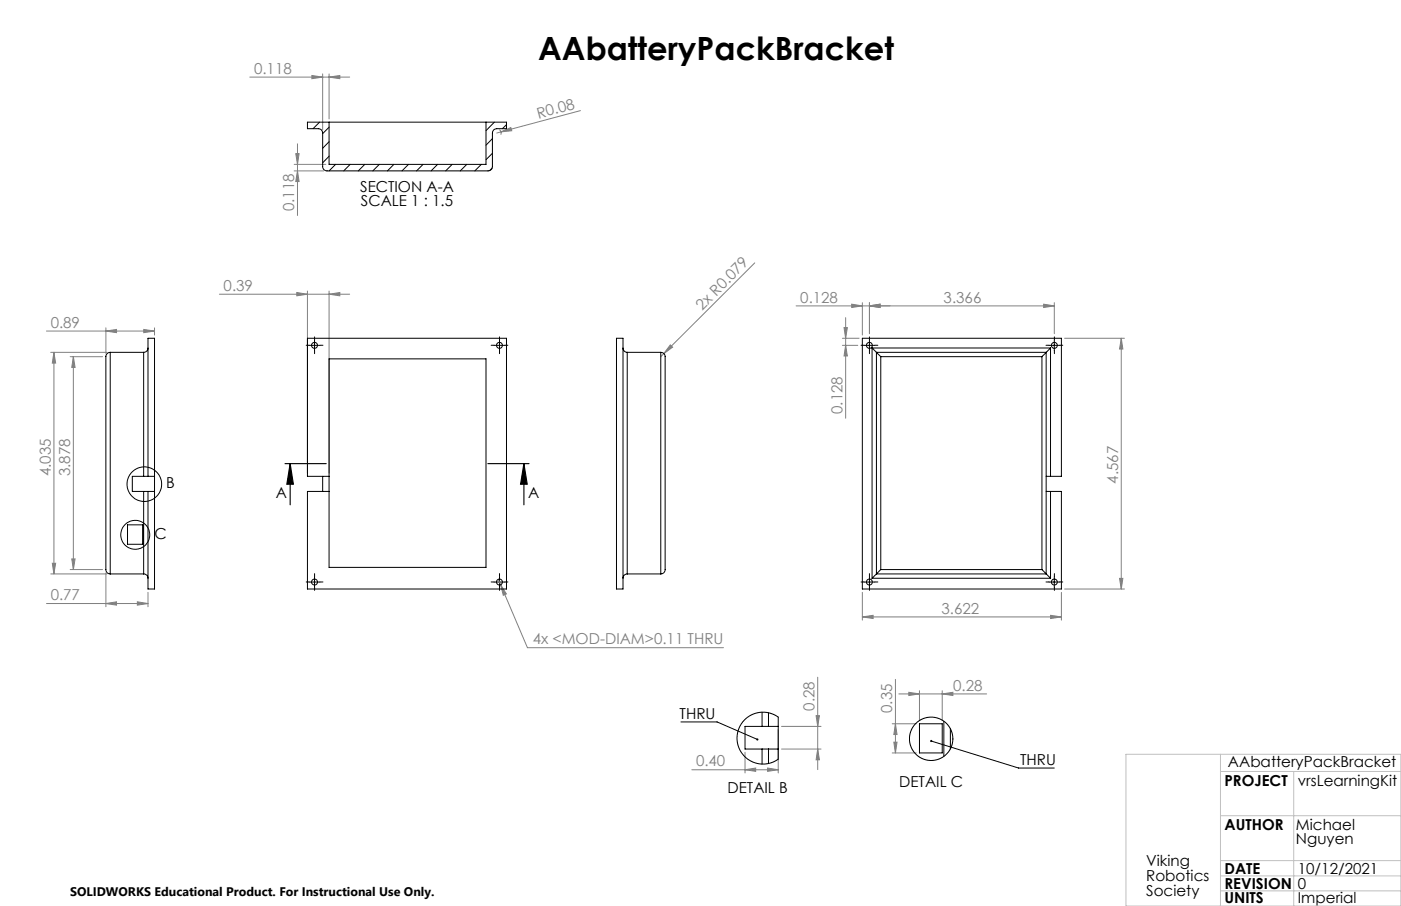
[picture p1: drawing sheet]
<svg xmlns="http://www.w3.org/2000/svg" width="432mm" height="279mm" viewBox="0 0 432 279" stroke-linecap="round" stroke-linejoin="round" font-family="sans-serif">
<g fill="none" stroke="#000" stroke-width=".31">
<path d="M95.3 106.5h3.3M96.9 104.8v3.4M152.3 106.5h3.3M154 104.8v3.4M266.3 106.5h3.3M268 104.8v3.4M323.3 106.5h3.3M324.9 104.8v3.4M95.3 179.5h3.3M96.9 177.8v3.4M152.3 179.5h3.3M154 177.8v3.4"/>
<path d="M266.3 179.5h3.3M268 177.8v3.4M323.3 179.5h3.3M324.9 177.8v3.4M209.9 222.6h11.1l12.4 5.4M287 228.5l26.9 8.4h11"/>
<circle cx="44.5" cy="149.3" r="5.3"/>
<circle cx="41.7" cy="164.9" r="4.5"/>
</g>
<path d="M87.8 143h12.7M89.4 143l1 6.3h-2zM89.4 143v12.7M150.4 143h12.7M161.5 143l1 6.3h-2.1zM161.5 143v12.7" fill="none" stroke="#000" stroke-width=".35"/>
<g fill="none" stroke="#808080" stroke-width=".31">
<path d="M77 23.8h30.8M96.1 23.3l3.3 .5-3.3 .5zM99.4 22.8v17.2M101.4 23.8l3.3-.5v1zM101.4 22.8v13.9M153.9 40l.4 .5v1M178.9 34.1l-24.5 6.6M90.7 50.7h9.7M90.7 52.7h9.1M91.2 47.4h1l-.5 3.3zM91.7 52.7l.5 3.3h-1zM91.7 44.3v22.2"/>
<path d="M154.4 40.7l3-1.4 .3 1zM154.4 40.7l-1.3 .3M67.6 90.7h40.2M91.5 90.2l3.3 .5-3.3 .5zM94.8 89.7v56.2M101.4 90.7l3.3-.5v1zM101.4 89.7v56.2M232.6 81.1l-28.9 28.9M260.6 98v31M262.5 93.8l3.3 .5-3.3 .5zM265.8 93.3v10M268 94.3l3.3-.5v1z"/>
<path d="M268 93.3v9.6M321.7 93.8l3.2 .5-3.2 .5zM324.9 93.3v9.6M324.9 94.3h-79.5M14.3 102.1h33.3M15.6 108.7h17.3M16.6 108.7l.5 3.3h-1zM16.6 108.7v68.3M21.6 110h10M22.6 110l.5 3.3h-1zM22.6 110v65.6M32.6 102.1l3.3-.5v1z"/>
<path d="M32.6 101.1v7.9M44.3 101.6l3.3 .5-3.3 .5zM47.6 101.1v2.2M206.6 106.4l.7 .7-2.7 1.9zM259.6 106.5h4.8M259.6 104.3h5.2M260.1 101h1.1l-.6 3.3zM260.6 106.5l.6 3.3h-1.1zM328.1 104.3h18.5M345.6 104.3l.5 3.3h-1zM345.6 104.3v77.3M15.6 177h17.3"/>
<path d="M16.1 173.7h1l-.5 3.3zM21.6 175.6h10M22.1 172.4h1l-.5 3.2zM32.6 176.7v10.4M153.6 178.6l.7 1.7M345.1 178.4h1l-.5 3.2zM14.3 186.1h31.3M32.6 186.1l3.3-.5v1zM42.3 185.6l3.3 .5-3.3 .5zM45.6 182.7v4.4M154.3 180.3l1.8 2.9-1 .4zM154.3 180.3l8.3 19.4h60.4"/>
<path d="M265.8 190.3l3.3-.5v.9zM265.8 182.7v8.5M265.8 190.3h61.3M323.8 189.8l3.3 .5-3.3 .4zM327.1 182.7v8.5M328.1 181.6h18.5M252 208.8v28.5M276 209.5v22.7M277 214h27.1M280.1 213.5l3.3 .5-3.3 .5zM283.4 213v9.2M290.4 214l3.3-.5v1z"/>
<path d="M290.4 213v9.2M213.2 237.4h26.7M229.6 237.4l3.3-.5v1zM229.6 232v6.4M236.6 236.9l3.3 .5-3.3 .5zM239.9 225v13.4M240.9 231h12.1M240.9 224h12.1M251.5 220.7h1.1l-.6 3.3zM252 231l.6 3.3h-1.1zM275 223.2h7.4M275 232.2h7.4"/>
<path d="M275.5 228.9h1l-.5 3.3zM276 223.2l.5 3.3h-1z"/>
</g>
<g fill="none" stroke="#000" stroke-width=".31" stroke-dasharray="15.2 1.3 1.3 1.3">
<path d="M95.3 106.5h-.9M97 104.8v-.9M97 108.1v1M98.6 106.5h.9M152.3 106.5h-.9M154 104.8v-.9M154 108.1v1M155.6 106.5h.9M266.3 106.5h-.9M268 104.8v-.9M268 108.1v1M269.6 106.5h1"/>
<path d="M323.3 106.5h-.9M325 104.8v-.9M325 108.1v1M326.6 106.5h1M95.3 179.5h-.9M97 177.8v-.9M98.6 179.5h.9M152.3 179.5h-.9M154 177.8v-.9M155.6 179.5h.9M266.3 179.5h-.9M268 177.8v-.9"/>
<path d="M269.6 179.5h1M323.3 179.5h-.9M325 177.8v-.9M326.6 179.5h1M97 181.1v1M154 181.1v1M268 181.1v1M325 181.1v1"/>
</g>
<path d="M347 232.6h84.8v46.8h-84.8zM376.2 232.6v46.8M376.2 237.9h55.6M398.7 237.9v41.5M376.2 251.6h55.6M376.2 265.4h55.6M376.2 270.1h55.6M376.2 274.7h55.6" fill="none" stroke="#c0c0c0" stroke-width=".31"/>
<g fill="#000">
<path d="M161.5 143l1 6.3h-2.1zM89.4 143l1 6.3h-2z"/>
<path d="M233.2 227.8v.5h.4l.2-.1-.4-.2 .4 .2-.1-.3zM286.8 228.2l-.1 .2 .3 .1-.3-.1a.34 .34 0 0 0 .4 .4 .34 .34 0 0 0 .3-.4 .34 .34 0 0 0-.6-.2z"/>
</g>
<g fill="#808080">
<path d="M154.4 40.7l3-1.4 .3 1z"/>
<path d="M206.6 106.4l.7 .7-2.7 1.9z"/>
<path d="M101.4 23.8l3.3-.5v1zM96.1 23.3l3.3 .5-3.3 .5zM323.8 189.8l3.3 .5-3.3 .4zM265.8 190.3l3.3-.5v.9zM290.4 214l3.3-.5v1zM280.1 213.5l3.3 .5-3.3 .5z"/>
<path d="M91.5 90.2l3.3 .5-3.3 .5zM101.4 90.7l3.3-.5v1zM154.3 180.3l.8 3.3 1-.4zM268 94.3l3.3-.5v1zM321.7 93.8l3.2 .5-3.2 .5zM229.6 237.4l3.3-.5v1zM236.6 236.9l3.3 .5-3.3 .5z"/>
<path d="M32.6 186.1l3.3-.5v1zM42.3 185.6l3.3 .5-3.3 .5zM32.6 102.1l3.3-.5v1zM44.3 101.6l3.3 .5-3.3 .5z"/>
<path d="M268 94.3l3.3-.5v1zM262.5 93.8l3.3 .5-3.3 .5z"/>
<path d="M22.1 172.4h1l-.5 3.2zM22.6 110l.5 3.3h-1zM260.6 106.5l.6 3.3h-1.1zM260.1 101h1.1l-.6 3.3zM252 231l.6 3.3h-1.1zM251.5 220.7h1.1l-.6 3.3z"/>
<path d="M91.2 47.4h1l-.5 3.3zM91.7 52.7l.5 3.3h-1zM16.6 108.7l.5 3.3h-1zM16.1 173.7h1l-.5 3.3zM345.6 104.3l.5 3.3h-1zM345.1 178.4h1l-.5 3.2zM276 223.2l.5 3.3h-1zM275.5 228.9h1l-.5 3.3z"/>
</g>
<g fill="none" stroke="#000" stroke-width=".31">
<path d="M94.8 37.7h61.3v2h-3a1.33 1.33 0 0 0-1.3 1.3v10.4a1.33 1.33 0 0 1-1.4 1.3h-49.6a1.33 1.33 0 0 1-1.4-1.3v-10.4a1.33 1.33 0 0 0-1.3-1.3h-3.3zM98.5 37.7l-2 2M101.4 37.7v13h48.4v-13M101.4 39.2l-2 2M152.4 37.7l-2.6 2.6M156.1 38.5l-1.3 1.2M101.4 43.7l-2 2M101.4 48.2l-2 2M103.4 50.7l-2 2M107.9 50.7l-2 2M112.4 50.7l-2 2M116.9 50.7l-2 2"/>
<path d="M121.4 50.7l-2 2M125.9 50.7l-2 2M130.4 50.7l-2 2M134.9 50.7l-2 2M139.3 50.7l-1.9 2M143.9 50.7l-2 2M148.3 50.7l-2 2M151.7 51.8l-.8 .8M151.8 42.8l-2 2M151.8 47.3l-2 1.9M34 108.7a1.32 1.32 0 0 0-1.4 1.3v65.6a1.32 1.32 0 0 0 1.4 1.4M34 108.7v68.3"/>
<path d="M34 108.7h10.3M44.3 108.7v38.2M45.6 107.3a1.33 1.33 0 0 1-1.3 1.4M101.4 110.7h48.4v64.3h-48.4zM190 104.3h2v77.3h-2zM192 107.3a1.33 1.33 0 0 0 1.3 1.4M193.3 108.7h10.4M193.3 108.7v68.3M203.7 108.7a1.32 1.32 0 0 1 1.3 1.3v65.6a1.32 1.32 0 0 1-1.3 1.4M203.7 108.7v68.3M268.8 107.3l1.3 1.4M268.8 107.3h55"/>
<path d="M268.8 107.3v71M270.1 108.7l1.4 1.3M270.1 108.7h52.3M270.1 108.7v68.3M271.5 110h49.6M271.5 110v65.6M321.1 110v65.6M322.4 108.7l-1.3 1.3M322.4 108.7v68.3M323.8 107.3l-1.4 1.4M323.8 107.3v39.6M44.3 151.6h1.3"/>
<path d="M44.3 146.9h1.3M44.3 146.9h-3.5v4.7h3.5M44.3 151.6v25.4M45.6 146.9h2M45.6 146.9v-42.6h2v77.3h-2v-30M45.6 151.6h2M99.4 146.9v4.7M101.4 146.9h-6.6v-42.6h61.3v77.3h-61.3v-30h6.6M322.4 151.6h1.4M322.4 146.9h1.4M323.8 146.9h3.3v-42.6h-61.3v77.3h61.3v-30h-3.3M323.8 151.6v26.7"/>
<path d="M34 177h10.3M39.3 161.9h4.7v6h-4.7zM44.3 177a1.33 1.33 0 0 1 1.3 1.3M193.3 177a1.33 1.33 0 0 0-1.3 1.3M193.3 177h10.4M268.8 178.3h55M270.1 177l-1.3 1.3M270.1 177h52.3M271.5 175.6l-1.4 1.4M271.5 175.6h49.6M321.1 175.6l1.3 1.4M322.4 177l1.4 1.3"/>
<path d="M234.9 219.6v4.4M236.9 219.8v4.2M229.4 222l2.3-1.6 2.8-.8 2.7 .3 2.7 1.3v12.9l-2.7 1.3-2.7 .2-2.5-.6-2.6-1.8-1.6-2.4-.5-1.8-.1-1.8 .7-2.9zM234.9 231h2M234.9 224h2M234.9 224h-5.3v7h5.3M234.9 231v4.6M236.9 231v4.4M236.9 231h3M236.9 224h3M283.4 223.2h7v9h-7zM290.9 222.4v10.9"/>
<path d="M292.9 224.7v6.3"/>
<circle cx="96.9" cy="106.5" r=".92"/>
<circle cx="153.9" cy="106.5" r=".92"/>
<circle cx="268" cy="106.5" r=".92"/>
<circle cx="325" cy="106.5" r=".92"/>
<circle cx="96.9" cy="179.5" r=".92"/>
<circle cx="153.9" cy="179.5" r=".92"/>
<circle cx="268" cy="179.5" r=".92"/>
<circle cx="325" cy="179.5" r=".92"/>
<circle cx="287" cy="227.8" r="6.7"/>
</g>
<text font-size="9.9" x="165.9" y="18.6">AAbatteryPackBracket</text>
<g font-size="4.7" fill="#808080">
<text x="78.3" y="22.7">0.118</text>
<text x="165.9" y="36.6" transform="rotate(-15 165.9 36.6)">R0.08</text>
<text x="90.7" y="65.2" transform="rotate(-90 90.7 65.2)">0.118</text>
<text x="68.9" y="89.7">0.39</text>
<text x="216.4" y="95.8" transform="rotate(-45 216.4 95.8)">2x R0.079</text>
<text x="246.7" y="93.3">0.128</text>
<text x="290.8" y="93.3">3.366</text>
<text x="15.6" y="101.1">0.89</text>
<text x="259.6" y="127.7" transform="rotate(-90 259.6 127.7)">0.128</text>
<text x="15.6" y="146.8" transform="rotate(-90 15.6 146.8)">4.035</text>
<text x="21.6" y="146.8" transform="rotate(-90 21.6 146.8)">3.878</text>
<text x="344.6" y="149.2" transform="rotate(-90 344.6 149.2)">4.567</text>
<text x="15.6" y="185.1">0.77</text>
<text x="290.2" y="189.2">3.622</text>
<text x="164.2" y="198.7">4x &lt;MOD-DIAM&gt;0.11 THRU</text>
<text x="293.8" y="213">0.28</text>
<text x="251" y="219.2" transform="rotate(-90 251 219.2)">0.28</text>
<text x="275" y="219.8" transform="rotate(-90 275 219.8)">0.35</text>
<text x="214.5" y="236.3">0.40</text>
</g>
<g font-size="4.7">
<text x="111" y="59.1">SECTION A-A</text>
<text x="111.2" y="63.6">SCALE 1 : 1.5</text>
<text x="51.2" y="150.6">B</text>
<text x="85" y="153.5">A</text>
<text x="162.7" y="153.5">A</text>
<text x="47.6" y="166.2">C</text>
<text x="209.4" y="221.6">THRU</text>
<text x="314.4" y="235.8">THRU</text>
<text x="378.5" y="236.5">AAbatteryPackBracket</text>
<text x="224.2" y="244.4">DETAIL B</text>
<text x="277.2" y="242.7">DETAIL C</text>
<text x="377.4" y="242.3">PROJECT</text>
<text x="400" y="242.3">vrsLearningKit</text>
<text x="377.4" y="255.9">AUTHOR</text>
<text x="399.4" y="255.9">Michael</text>
<text x="399.4" y="260.4">Nguyen</text>
<text x="353.3" y="267.1">Viking</text>
<text x="377.4" y="269.5">DATE</text>
<text x="400" y="269.5">10/12/2021</text>
<text x="353.3" y="271.7">Robotics</text>
<text x="377.4" y="274">REVISION</text>
<text x="400" y="274">0</text>
<text x="353.3" y="276.2">Society</text>
<text x="377.4" y="278.5">UNITS</text>
<text x="400" y="278.5">Imperial</text>
</g>
<text font-size="3.8" x="21.6" y="276.3">SOLIDWORKS Educational Product. For Instructional Use Only.</text>
</svg>
